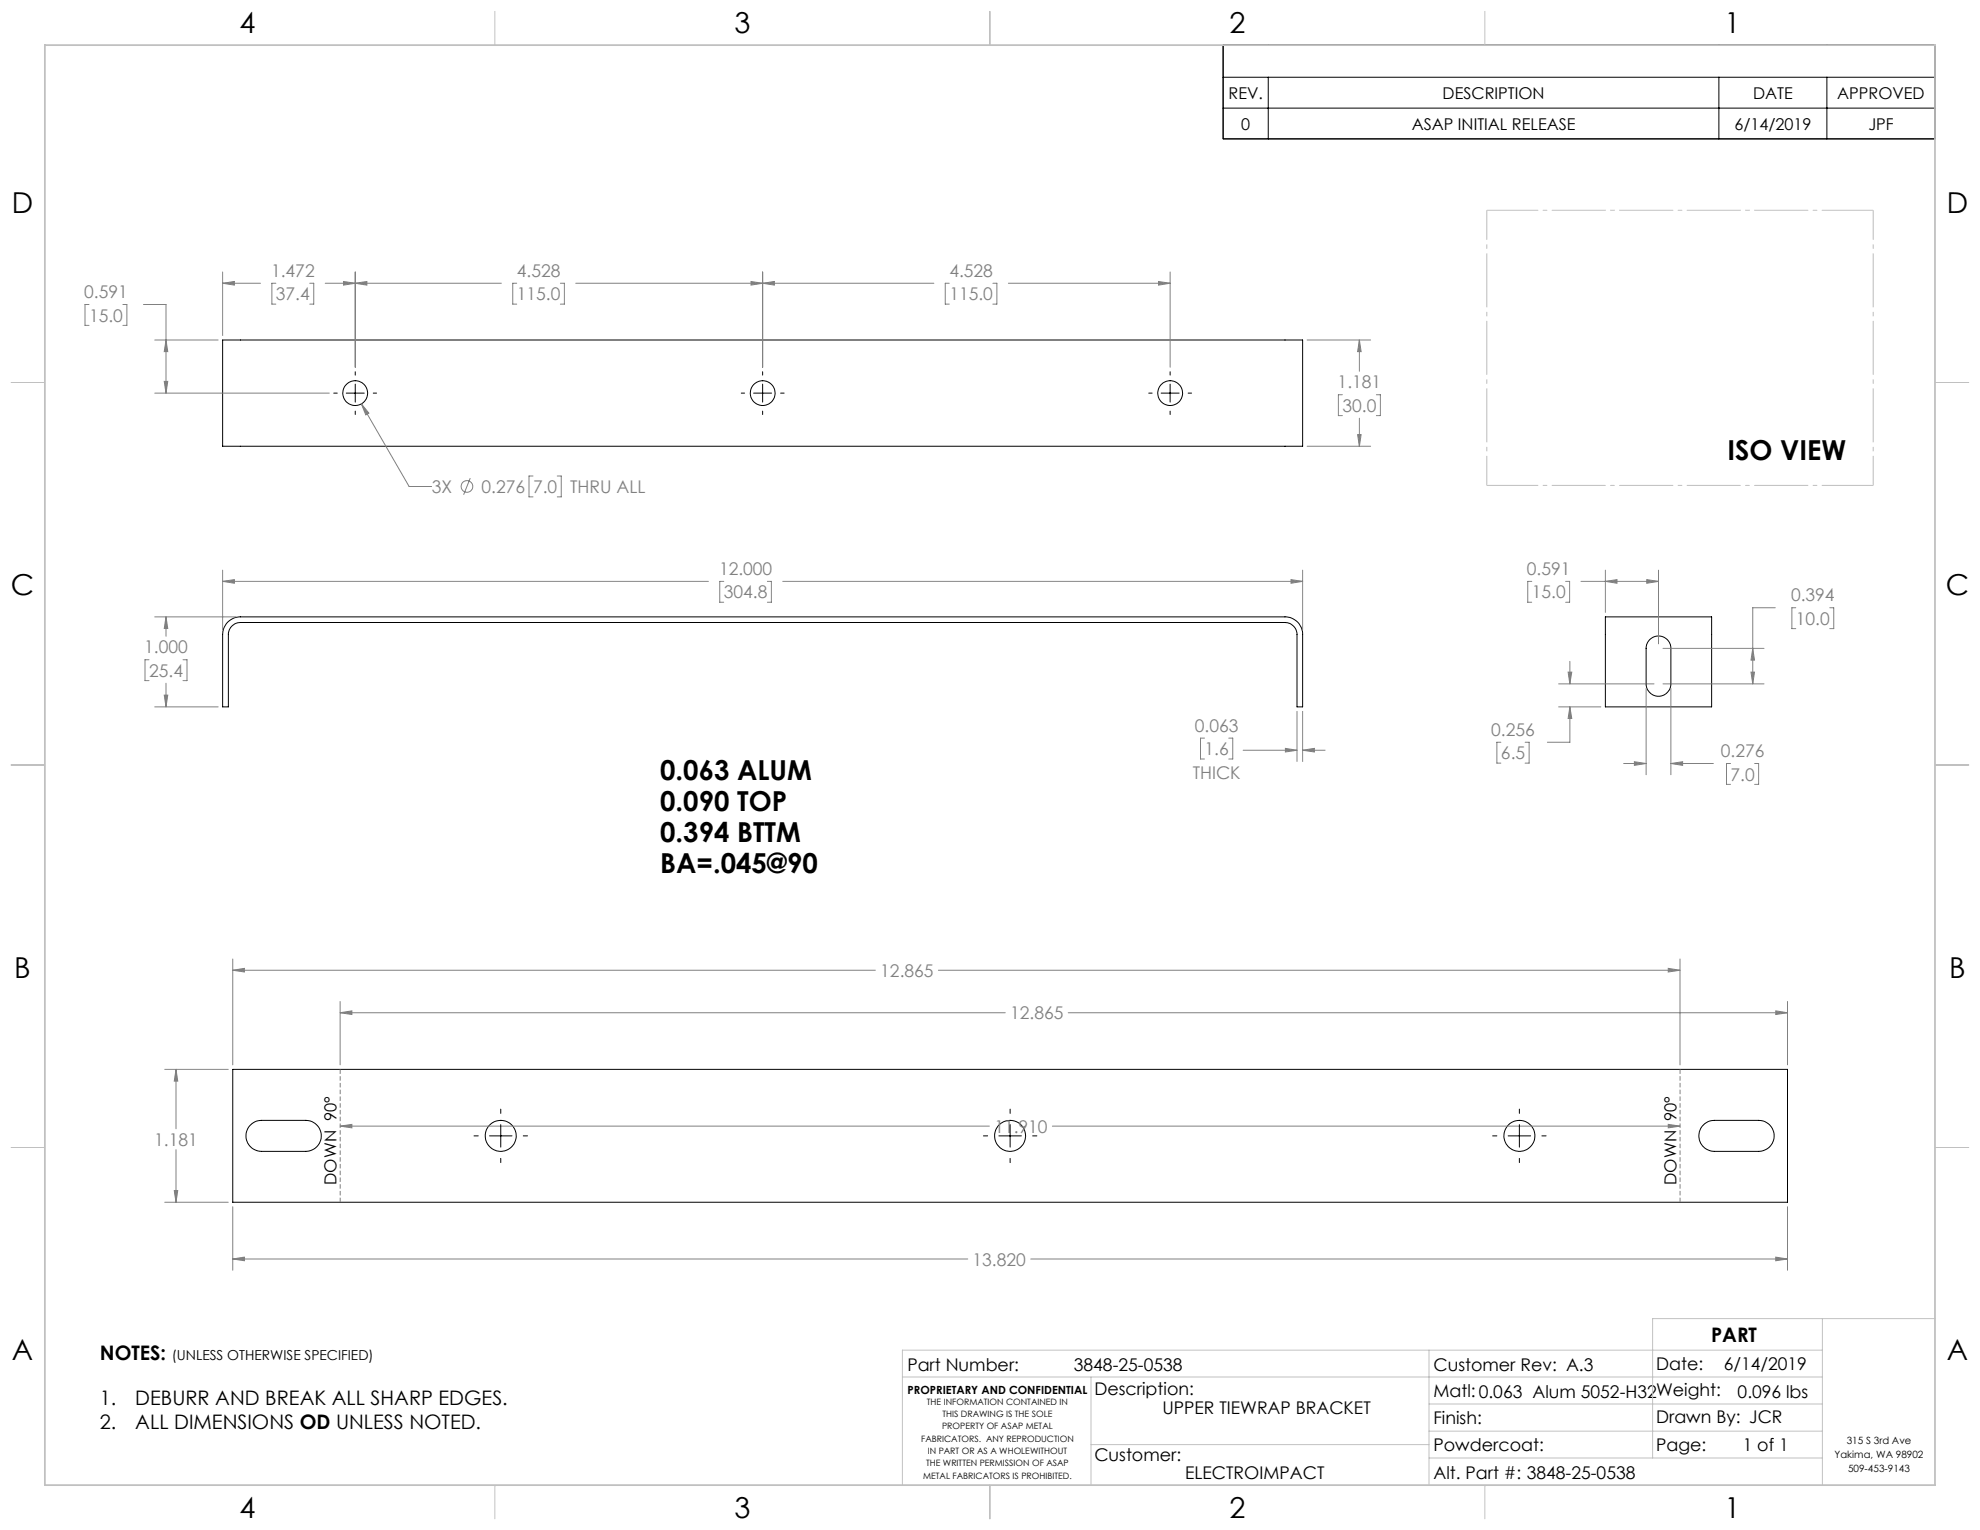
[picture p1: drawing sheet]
<svg xmlns="http://www.w3.org/2000/svg" width="559mm" height="432mm" viewBox="0 0 559 432" stroke-linecap="round" stroke-linejoin="round" font-family="sans-serif">
<g fill="none" stroke="#000" stroke-width=".28">
<path d="M345.2 12.7h200.9v26.5h-200.9zM345.2 21.8h200.9M345.2 30.5h200.9M357.9 21.8v17.4M485.1 21.8v17.4M515.6 21.8v17.4M62.8 96h304.8v29.9h-304.8zM94.2 110.9h1M97.7 110.9h5.1M100.3 104.9v1M100.3 108.4v5.1M100.3 116v1"/>
<path d="M105.3 110.9h1M209.2 110.9h.9M212.7 110.9h5.1M215.2 104.9v1M215.2 108.4v5.1M215.2 116v1M220.3 110.9h1M324.2 110.9h1M327.7 110.9h5.1M330.2 104.9v1M330.2 108.4v5.1M330.2 116v1"/>
<path d="M335.3 110.9h1M64.2 175.7a5.1 5.1 0 0 1 3.6-1.6h294.9a4.9 4.9 0 0 1 4.9 5v20.4h-1.6v-20.4a3.4 3.4 0 0 0-3.3-3.4h-294.9a3.4 3.4 0 0 0-3.3 3.4v20.4h-1.7v-20.4a5.1 5.1 0 0 1 1.4-3.4zM453.1 174.1h30v25.4h-30zM465.4 180.7a3.5 3.5 0 0 1 3.9-1 3.5 3.5 0 0 1 2.3 3.3v10a3.5 3.5 0 0 1-3.5 3.5 3.5 3.5 0 0 1-3.5-3.5v-10.4l.1-.7zM65.7 301.8h438.8v37.5h-438.8zM70.4 317.7a4.3 4.3 0 0 1 3.4-1.5h12.5a4.4 4.4 0 0 1 4.4 4.4 4.4 4.4 0 0 1-4.4 4.3h-12.5a4.4 4.4 0 0 1-4-2.5 4.4 4.4 0 0 1 .6-4.7zM141.3 313v1.2M141.3 317.4v6.3M285.1 313v1.2M285.1 317.4v6.3M428.8 313v1.2M428.8 317.4v6.3"/>
<path d="M480.5 317.7a4.3 4.3 0 0 1 3.3-1.5h12.5a4.4 4.4 0 0 1 4.4 4.4 4.4 4.4 0 0 1-4.4 4.3h-12.5a4.4 4.4 0 0 1-3.9-2.5 4.4 4.4 0 0 1 .6-4.7zM133.8 320.6h1.2M138.1 320.6h6.4M141.3 326.9v1.2M147.7 320.6h1.2M277.5 320.6h1.2M281.9 320.6h6.4M285.1 326.9v1.2M291.4 320.6h1.2M421.3 320.6h1.2M425.6 320.6h6.4M428.8 326.9v1.2"/>
<path d="M435.2 320.6h1.2"/>
<circle cx="100.3" cy="111" r="3.5"/>
<circle cx="215.2" cy="110.9" r="3.5"/>
<circle cx="330.2" cy="111" r="3.5"/>
<circle cx="141.3" cy="320.6" r="4.4"/>
<circle cx="285.1" cy="320.6" r="4.4"/>
<circle cx="428.8" cy="320.6" r="4.4"/>
</g>
<g fill="none" stroke="#808080" stroke-width=".28">
<path d="M62.8 79.9l3.3-.5v1.1zM62.8 76.8v17.9M62.8 79.9h10.7M77.9 79.9h-1.2v5.9h1.2M87.4 79.9h1.1v5.9h-1.1M91.8 79.9h49.7M96.9 79.4l3.4 .5-3.4 .6zM100.3 79.9l3.2-.5v1.1zM100.3 76.8v26.8M145.8 79.9h-1.1v5.9h1.1M158.2 79.9h1.1v5.9h-1.1M162.5 79.9h101.1"/>
<path d="M211.9 79.4l3.3 .5-3.3 .6zM215.2 79.9l3.3-.5v1.1zM215.2 76.8v26.8M267.9 79.9h-1.1v5.9h1.1M280.2 79.9h1.1v5.9h-1.1M284.6 79.9h45.6M327 79.4l3.2 .5-3.2 .6zM330.2 76.8v26.8M25.1 85.9h-1.1v5.9h1.1M34.7 85.9h1.1v5.9h-1.1M40.5 85.9h6.3v25M43.7 96h17.9"/>
<path d="M46.8 96l.5 3.2h-.9zM368.9 96h17.9M383.6 96l.5 3.2h-.9zM383.6 96v8.8M43.7 110.9h49.2M46.4 107.6h.9l-.5 3.3zM102 114l2.1 2.6-.9 .5zM102 114l13.5 23.3h6.3M378.8 111.4h-1.1v5.9h1.1M383.6 118v7.9M388.4 111.4h1.2v5.9h-1.2M132.7 134.9l-1.9 4.7"/>
<path d="M150.4 134.3h-1.1v5.9h1.1M157.3 134.3h1.1v5.9h-1.1M368.9 125.9h17.9M383.2 122.7h.9l-.5 3.2zM43.7 174.1h22.9M46.8 174.1l.5 3.3h-.9zM46.8 174.1v5.5M62.8 164.1l3.3-.5v1zM62.8 164.1h137.1M62.8 160.9v16.9M204.3 164.1h-1.2v5.9h1.2M216.6 164.1h1.1v5.9h-1.1"/>
<path d="M220.9 164.1h146.7M364.3 163.6l3.3 .5-3.3 .5zM367.6 160.9v16.9M432.3 164.1h-1.1v5.9h1.1M441.9 164.1h1.1v5.9h-1.1M446.2 164.1h21.9M453.1 160.9v11.9M453.1 164.1l3.3-.5v1zM464.7 163.6l3.4 .5-3.4 .5zM468.1 160.9v20.8M501 171.5h-6.3v21.5M506.8 171.5h-1.1v5.9h1.1"/>
<path d="M516.4 171.5h1.1v5.9h-1.1M42.1 186.2h-1.2v5.9h1.2M43.7 199.5h17.9M46.4 196.2h.9l-.5 3.3zM46.8 192.8v6.7M51.6 186.2h1.2v5.9h-1.2M439.9 199.5h11.9M439.9 193h26.9M442.6 189.7h1l-.5 3.3zM443.1 199.5v10h-6.4M443.1 186.7v6.3M443.1 199.5l.5 3.3h-1z"/>
<path d="M464.6 194.3v24.4M469.3 193h28.5M469.3 183h28.5M471.6 194.3v24.4M494.2 189.7h1l-.5 3.3zM494.7 183l.5 3.3h-1zM339.9 208.3h-1.1v5.9h1.1M346.8 208.3h1.1v5.9h-1.1M350.8 211.7h15.2M362.8 211.2l3.2 .5-3.2 .5zM366 200.8v14.1M367.6 211.7l3.3-.5v1z"/>
<path d="M367.6 200.8v14.1M367.6 211.7h6.4M423.6 209.5h-1.1v5.9h1.1M430.4 209.5h1.2v5.9h-1.2M458.2 215.5h6.4M461.3 215l3.3 .5-3.3 .5zM471.6 215.5h12M471.6 215.5l3.3-.5v1zM488.4 215.5h-1.1v5.9h1.1M495.2 215.5h1.1v5.9h-1.1M65.7 273.8l3.3-.5v1zM65.7 270.7v29.8"/>
<path d="M65.7 273.8h181.4M264.8 273.8h209.3M470.8 273.3l3.3 .5-3.3 .5zM474.1 270.7v29.8M96 285.8l3.3-.5v1zM96 282.6v17.9M96 285.8h187.7M301.5 285.8h203M501.2 285.3l3.3 .5-3.3 .5zM504.5 282.6v17.9M46.5 301.8h17.9M49.7 301.8l.5 3.3h-1z"/>
<path d="M49.7 301.8v16.8M96 317.8l3.3-.5v1zM96 317.8h183.2M297 317.8h177.1M470.8 317.3l3.3 .5-3.3 .5zM46.5 339.3h17.9M49.2 336h1l-.5 3.3zM49.7 324.4v14.9M65.7 355.3l3.3-.5v1zM65.7 340.6v17.9M65.7 355.3h207.4M290.9 355.3h213.6"/>
<path d="M501.2 354.8l3.3 .5-3.3 .5zM504.5 340.6v17.9"/>
<circle cx="131.8" cy="137.3" r="1.65"/>
</g>
<path d="M474.2 301.8v37.5M96 339.3v-37.5" fill="none" stroke="#808080" stroke-width=".28" stroke-dasharray="1.3 .6" stroke-linecap="butt"/>
<path d="M419.6 59.3h109.1M419.6 137h109.1" fill="none" stroke="#c0c0c0" stroke-width=".28" stroke-dasharray="15.2 1.3 1.3 1.3" stroke-dashoffset=".7" stroke-linecap="butt"/>
<path d="M419.6 59.3v77.7M528.7 59.3v77.7" fill="none" stroke="#c0c0c0" stroke-width=".28" stroke-dasharray="15.2 1.3 1.3 1.3" stroke-dashoffset="6.9" stroke-linecap="butt"/>
<g fill="none" stroke="#c0c0c0" stroke-width=".28">
<path d="M139.7 3.2v9.5M279.4 3.2v9.5M419.1 3.2v9.5M3.1 107.9h9.6M546.1 107.9h9.5M3.1 215.9h9.6M546.1 215.9h9.5M3.1 323.8h9.6M546.1 323.8h9.5M514.3 372.1v47M546.1 372.1h-79.7v39.4M254.7 388.6h259.6"/>
<path d="M307.9 388.6v30.5M403.3 381v38.1M403.3 396.2h111M514.3 381h-259.6v38.1M139.7 419.1v9.6M279.4 419.1v9.6M307.9 407.7h95.4M403.3 403.9h111M403.3 411.5h111M419.1 419.1v9.6"/>
</g>
<path d="M12.7 12.7h533.4v406.4h-533.4z" fill="none" stroke="#c0c0c0" stroke-width=".5"/>
<g fill="#808080">
<path d="M49.7 301.8l.5 3.3h-1zM49.2 336h1l-.5 3.3zM65.7 273.8l3.3-.5v1zM470.8 273.3l3.3 .5-3.3 .5zM470.8 317.3l3.3 .5-3.3 .5zM96 317.8l3.3-.5v1zM501.2 285.3l3.3 .5-3.3 .5zM96 285.8l3.3-.5v1zM501.2 354.8l3.3 .5-3.3 .5zM65.7 355.3l3.3-.5v1zM46.8 174.1l.5 3.3h-.9zM46.4 196.2h.9l-.5 3.3zM62.8 164.1l3.3-.5v1zM364.3 163.6l3.3 .5-3.3 .5zM362.8 211.2l3.2 .5-3.2 .5zM367.6 211.7l3.3-.5v1zM62.8 79.9l3.3-.5v1.1zM96.9 79.4l3.4 .5-3.4 .6zM100.3 79.9l3.2-.5v1.1zM211.9 79.4l3.3 .5-3.3 .6zM215.2 79.9l3.3-.5v1.1zM327 79.4l3.2 .5-3.2 .6zM46.8 96l.5 3.2h-.9zM46.4 107.6h.9l-.5 3.3zM383.6 96l.5 3.2h-.9zM383.2 122.7h.9l-.5 3.2zM102 114l1.2 3.1 .9-.5z"/>
<path d="M443.1 199.5l.5 3.3h-1zM442.6 189.7h1l-.5 3.3zM494.2 189.7h1l-.5 3.3zM494.7 183l.5 3.3h-1zM453.1 164.1l3.3-.5v1zM464.7 163.6l3.4 .5-3.4 .5zM461.3 215l3.3 .5-3.3 .5zM471.6 215.5l3.3-.5v1z"/>
</g>
<g font-size="8.1">
<text x="67.6" y="9.3">4</text>
<text x="207.3" y="9.3">3</text>
<text x="347" y="9.3">2</text>
<text x="486.7" y="9.3">1</text>
<text x="3.3" y="60.1">D</text>
<text x="549.4" y="60.1">D</text>
<text x="3" y="168">C</text>
<text x="549.1" y="168">C</text>
<text x="4" y="276">B</text>
<text x="550.1" y="276">B</text>
<text x="3.3" y="383.9">A</text>
<text x="549.4" y="383.9">A</text>
<text x="67.6" y="428.4">4</text>
<text x="207.3" y="428.4">3</text>
<text x="347" y="428.4">2</text>
<text x="486.7" y="428.4">1</text>
</g>
<g font-size="7.8">
<text x="487.6" y="129.9">ISO VIEW</text>
<text x="186.3" y="220">0.063 ALUM</text>
<text x="186.3" y="228.8">0.090 TOP</text>
<text x="186.3" y="237.5">0.394 BTTM</text>
<text x="186.3" y="246.3">BA=.045@90</text>
</g>
<g font-size="5.6">
<text x="28.2" y="383.9">NOTES:</text>
<text x="482.9" y="378.6">PART</text>
<text x="28.2" y="396.5">1.</text>
<text x="38.2" y="396.5">DEBURR AND BREAK ALL SHARP EDGES.</text>
<text x="28.2" y="403.2">2.</text>
<text x="38.2" y="403.2">ALL DIMENSIONS OD UNLESS NOTED.</text>
</g>
<g font-size="4.9" fill="#808080">
<text x="76.5" y="78.1">1.472</text>
<text x="145.9" y="78.1">4.528</text>
<text x="267.9" y="78.1">4.528</text>
<text x="23.8" y="84.1">0.591</text>
<text x="77.9" y="84.7">37.4</text>
<text x="145.9" y="84.7">115.0</text>
<text x="267.9" y="84.7">115.0</text>
<text x="25.1" y="90.7">15.0</text>
<text x="377.5" y="109.6">1.181</text>
<text x="378.9" y="116.2">30.0</text>
<text x="121.8" y="139.1">3X</text>
<text x="135.9" y="139.1">0.276</text>
<text x="150.5" y="139.1">7.0</text>
<text x="160.9" y="139.1">THRU ALL</text>
<text x="202.9" y="162.2">12.000</text>
<text x="430.9" y="162.2">0.591</text>
<text x="204.3" y="168.9">304.8</text>
<text x="432.3" y="168.9">15.0</text>
<text x="505.5" y="169.7">0.394</text>
<text x="506.8" y="176.3">10.0</text>
<text x="40.7" y="184.4">1.000</text>
<text x="42.1" y="191">25.4</text>
<text x="337.2" y="206.5">0.063</text>
<text x="420.9" y="207.6">0.256</text>
<text x="340" y="213.1">1.6</text>
<text x="423.6" y="214.3">6.5</text>
<text x="485.7" y="213.6">0.276</text>
<text x="336.6" y="219.7">THICK</text>
<text x="488.4" y="220.3">7.0</text>
<text x="248.4" y="275.7">12.865</text>
<text x="285.1" y="287.7">12.865</text>
<text x="43.5" y="323.4">1.181</text>
<text x="280.6" y="319.7">11.910</text>
<text x="274.5" y="357.2">13.820</text>
</g>
<g font-size="4.9">
<text x="256.1" y="386.9">Part Number:</text>
<text x="303.1" y="386.9">3848-25-0538</text>
<text x="404.6" y="386.8">Customer Rev: A.3</text>
<text x="467.4" y="386.7">Date:</text>
<text x="486.5" y="386.7">6/14/2019</text>
<text x="308.9" y="393.8">Description:</text>
<text x="404.6" y="394.2">Matl:0.063 Alum 5052-H32</text>
<text x="467.4" y="394.1">Weight:</text>
<text x="490.4" y="394.5">0.096 lbs</text>
<text x="328.1" y="399.2">UPPER TIEWRAP BRACKET</text>
<text x="404.6" y="401.9">Finish:</text>
<text x="467.4" y="401.7">Drawn By: JCR</text>
<text x="308.9" y="412.4">Customer:</text>
<text x="404.6" y="409.6">Powdercoat:</text>
<text x="467.4" y="409.4">Page:</text>
<text x="491.8" y="409.6">1 of 1</text>
<text x="334.5" y="417.4">ELECTROIMPACT</text>
<text x="404.6" y="417.4">Alt. Part #: 3848-25-0538</text>
</g>
<g font-size="4.7">
<text x="95" y="334.4" transform="rotate(-90 95 334.4)">DOWN 90°</text>
<text x="473.1" y="334.4" transform="rotate(-90 473.1 334.4)">DOWN 90°</text>
</g>
<g font-size="4.6">
<text x="346.7" y="27.9">REV.</text>
<text x="407.1" y="27.9">DESCRIPTION</text>
<text x="494.8" y="27.9">DATE</text>
<text x="518.5" y="27.9">APPROVED</text>
<text x="350.3" y="36.6">0</text>
<text x="398.4" y="36.6">ASAP INITIAL RELEASE</text>
<text x="489.5" y="36.6">6/14/2019</text>
<text x="527.3" y="36.6">JPF</text>
</g>
<text font-size="3.9" x="48.5" y="383.9">(UNLESS OTHERWISE SPECIFIED)</text>
<text font-size="3.2" x="256.1" y="393.4">PROPRIETARY AND CONFIDENTIAL</text>
<g font-size="2.8">
<text x="521.2" y="407.7">315 S 3rd Ave</text>
<text x="517.8" y="411.5">Yakima, WA 98902</text>
<text x="521.6" y="415.3">509-453-9143</text>
</g>
<g font-size="2.5">
<text x="261.6" y="396.5">THE INFORMATION CONTAINED IN</text>
<text x="266" y="399.9">THIS DRAWING IS THE SOLE</text>
<text x="260" y="406.9">FABRICATORS. ANY REPRODUCTION</text>
<text x="265.9" y="403.4">PROPERTY OF ASAP METAL</text>
<text x="261.4" y="413.8">THE WRITTEN PERMISSION OF ASAP</text>
<text x="261.8" y="410.4">IN PART OR AS A WHOLEWITHOUT</text>
<text x="260.5" y="417.3">METAL FABRICATORS IS PROHIBITED.</text>
</g>
</svg>
